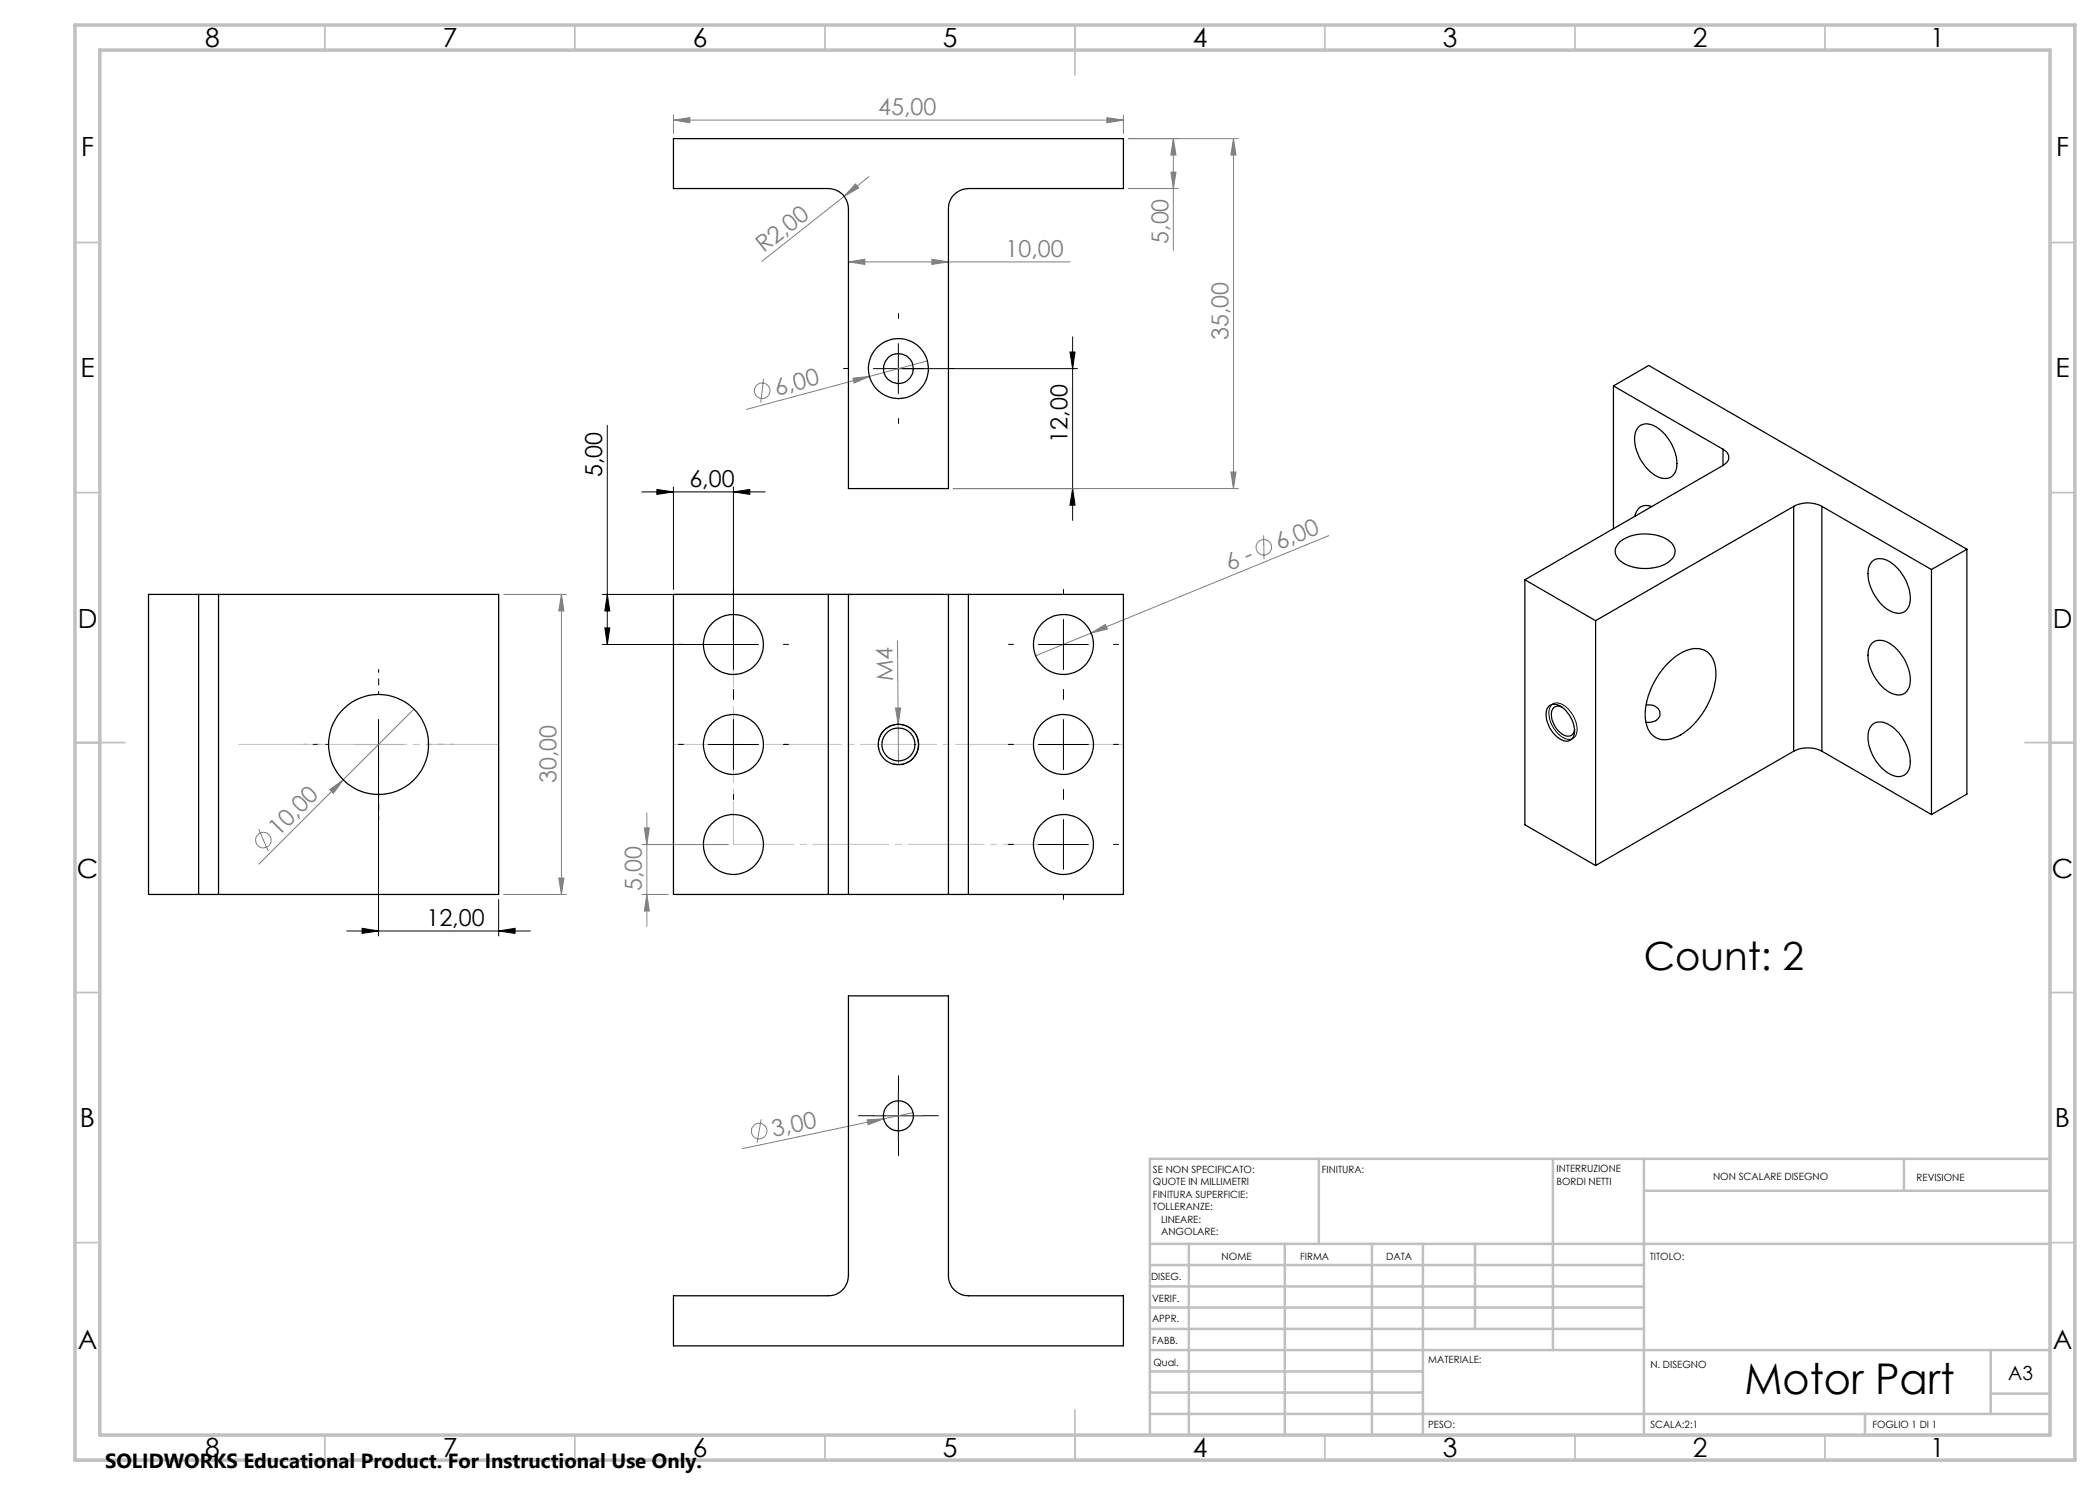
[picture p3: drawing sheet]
<svg xmlns="http://www.w3.org/2000/svg" width="420mm" height="297mm" viewBox="0 0 420 297" stroke-linecap="round" stroke-linejoin="round" font-family="sans-serif">
<g fill="none" stroke="#808080" stroke-width=".2">
<path d="M134.7 24l3.3-.5v1zM134.7 23v3.7M134.7 24h90M171.1 36.8l.6 .8-2.9 1.7zM173.8 35.3l-21.4 17M221.4 23.5l3.3 .5-3.3 .5zM224.7 23v3.7M225.7 27.7h22M225.7 37.7h10M234.2 34.4h1l-.5 3.3zM234.7 27.7l.5 3.3h-1zM234.7 27.7v22.4"/>
<path d="M246.7 27.7l.5 3.3h-1zM246.7 27.7v70M169.7 52.4l3.3-.5v1zM169.7 52.4h44.3M186.4 51.9l3.3 .5-3.3 .5zM152.7 75.8l-.5 4.7M170.6 75.6l3.3-.3-3.1 1.3zM185.5 72.2l-36.2 9.7M190.7 97.7h57M246.2 94.4h1l-.5 3.3zM100.7 118.9h12.6M112.3 118.9l.5 3.3h-1z"/>
<path d="M112.3 118.9v60M252.7 107.1l.1 4.8M265.7 107.1l-58.6 24.1M179.5 128.1l.1 16.8M218.2 126.6l2.9-1.7 .4 .9zM65.9 157.9l2.8-1.9-2 2.7zM82.8 141.8l-31 31M179.1 141.6h1l-.5 3.3zM179.6 144.9l.1 8M51.8 165.8l1.8 4.4M100.7 178.9h12.6M111.8 175.6h1l-.5 3.3z"/>
<path d="M128.4 168.9h17.3M128.4 178.9h5.3M128.9 165.6h1l-.5 3.3zM129.4 162.6v22.6M129.4 178.9l.5 3.3h-1zM152.2 223.9l-.8 4.7M173.4 224l3.3-.2-3.1 1.2zM176.7 223.8l-28.2 5.9M182.6 222.5l-5.9 1.3"/>
<circle cx="152.4" cy="78.2" r="1.56"/>
<circle cx="252.8" cy="109.5" r="1.56"/>
<circle cx="52.7" cy="168" r="1.56"/>
<circle cx="151.8" cy="226.2" r="1.55"/>
</g>
<g fill="none" stroke="#000" stroke-width=".2">
<path d="M174.7 73.7h40.8M179.7 68.7v10M214 70.4h1l-.5 3.3zM214.5 67.4v36.7M121.5 85.1v43.8M128.3 98.4h24.7M131.4 97.9l3.3 .5-3.3 .5zM134.7 97.4v20.5M146.7 98.4l3.3-.5v1zM146.7 97.4v36.5M190.7 97.7h24.8M214.5 97.7l.5 3.3h-1z"/>
<path d="M120.5 118.9h68.2M121.5 118.9l.5 3.3h-1zM120.5 128.9h31.2M121 125.6h1l-.5 3.3zM207.7 128.9h10M212.7 123.9v10M70.7 148.9h10M75.7 143.9v43.3M141.7 148.9h10M146.7 143.9v10M175.8 149.9a4 4 0 0 1 3.5-5 4 4 0 0 1 4.3 4.3 4 4 0 0 1-5 3.5M207.7 148.9h10"/>
<path d="M212.7 143.9v10M310.2 141.1a1.92 1.92 0 0 1 2.8 .1 5.7 5.7 0 0 1 2.2 5.7 1.77 1.77 0 0 1-2.8 .5 5.6 5.6 0 0 1-2.4-6zM99.7 179.9v7.3M207.7 168.9h10M212.7 163.9v10M69.4 186.2h36.7M72.4 185.7l3.3 .5-3.3 .5zM99.7 186.2l3.3-.5v1zM179.7 218.2v10M174.7 223.2h10"/>
</g>
<g fill="none" stroke="#000" stroke-width=".2" stroke-dasharray="15.2 1.3 1.3 1.3">
<path d="M169.7 73.7h-1M179.7 63.7v-1M189.7 73.7h1M179.7 83.7v1M146.7 118.9v-1M212.7 118.9v-1M136.7 128.9h-1M146.7 138.9v1M146.7 138.9v-1M156.7 128.9h1M202.7 128.9h-1M212.7 138.9v1"/>
<path d="M212.7 138.9v-1M222.7 128.9h1M136.7 148.9h-1M146.7 158.9v1M156.7 148.9h1M202.7 148.9h-1M212.7 158.9v1M212.7 158.9v-1M222.7 148.9h1M202.7 168.9h-1M212.7 178.9v1M222.7 168.9h1"/>
<path d="M179.7 218.1v-3M174.7 223.1h-3M179.7 228.1v3M184.7 223.1h3"/>
</g>
<path d="M75.7 138.9v-5M65.7 148.9h-5M75.7 158.9v5M85.7 148.9h5" fill="none" stroke="#000" stroke-width=".2" stroke-dasharray="15.2 1.3 1.3 1.3" stroke-dashoffset="14.6"/>
<path d="M99.7 148.9h-52M134.7 148.9h90" fill="none" stroke="#c0c0c0" stroke-width=".2" stroke-dasharray="15.2 1.3 1.3 1.3" stroke-dashoffset=".7"/>
<path d="M146.7 128.9v40" fill="none" stroke="#c0c0c0" stroke-width=".2" stroke-dasharray="15.2 1.3 1.3 1.3" stroke-dashoffset="6.7"/>
<path d="M146.7 168.9h66" fill="none" stroke="#c0c0c0" stroke-width=".2" stroke-dasharray="15.2 1.3 1.3 1.3" stroke-dashoffset="3.2"/>
<g fill="none" stroke="#c0c0c0" stroke-width=".35">
<path d="M65 5v5M115 5v5M165 5v5M215 5v10M265 5v5M315 5v5M365 5v5M15 48.5h5M410 48.5h5M15 98.5h5M410 98.5h5M15 148.5h10"/>
<path d="M405 148.5h10M15 198.5h5M410 198.5h5M15 248.5h5M410 248.5h5M65 287v5M115 287v5M165 287v5M215 282v10M265 287v5M315 287v5M365 287v5"/>
</g>
<g fill="none" stroke="#c0c0c0" stroke-width=".5">
<path d="M263.8 231.8v17M310.6 231.8v38.2M328.8 231.8v55.2M328.8 238.2h81.2M380.8 231.8v6.4M410 231.8h-180v55.2M230 248.8h180M230 257.3h98.8M230 253h98.8M237.8 248.8v38.2M257 248.8v38.2M274.4 248.8v38.2"/>
<path d="M284.6 248.8v38.2M295 248.8v17M230 265.8h98.8M230 261.5h98.8M230 278.5h54.6M230 274.3h54.6M230 270h180M398.1 270v12.8M398.1 278.7h11.9M230 282.8h180M373 282.8v4.2"/>
</g>
<path d="M15 5h400v287h-400zM20 10h390v277h-390z" fill="none" stroke="#c0c0c0" stroke-width=".7"/>
<path d="M128.9 165.6h1l-.5 3.3zM129.4 178.9l.5 3.3h-1z" fill="#808080"/>
<g fill="#000">
<path d="M214 70.4h1l-.5 3.3zM214.5 97.7l.5 3.3h-1z"/>
<path d="M146.7 98.4l3.3-.5v1zM131.4 97.9l3.3 .5-3.3 .5z"/>
<path d="M121 125.6h1l-.5 3.3zM121.5 118.9l.5 3.3h-1z"/>
<path d="M72.4 185.7l3.3 .5-3.3 .5zM99.7 186.2l3.3-.5v1z"/>
</g>
<g fill="#808080">
<path d="M173.4 224l3.3-.2-3.1 1.2z"/>
<path d="M170.6 75.6l3.3-.3-3.1 1.3z"/>
<path d="M218.2 126.6l2.9-1.7 .4 .9z"/>
<path d="M171.1 36.8l.6 .8-2.9 1.7z"/>
<path d="M65.9 157.9l2.8-1.9-2 2.7z"/>
<path d="M179.1 141.6h1l-.5 3.3z"/>
<path d="M221.4 23.5l3.3 .5-3.3 .5zM134.7 24l3.3-.5v1z"/>
<path d="M169.7 52.4l3.3-.5v1zM186.4 51.9l3.3 .5-3.3 .5z"/>
<path d="M246.2 94.4h1l-.5 3.3zM246.7 27.7l.5 3.3h-1zM234.2 34.4h1l-.5 3.3zM234.7 27.7l.5 3.3h-1z"/>
<path d="M112.3 118.9l.5 3.3h-1zM111.8 175.6h1l-.5 3.3z"/>
</g>
<g fill="none" stroke="#000" stroke-width=".25">
<path d="M134.7 27.7h90v10h-31a4 4 0 0 0-4 4v56h-20v-56a4 4 0 0 0-4-4h-31zM322.7 77.2l21.9 12.6M322.7 77.2l7-4.1 63.7 36.8M322.7 77.2v28.6M327.8 85.3a3 3 0 0 1 3.7 .3 9.1 9.1 0 0 1 3.8 8.2 2.41 2.41 0 0 1-3.8 1.6 8.8 8.8 0 0 1-4.4-9zM344.6 89.8a1.71 1.71 0 0 1 1.2 1.7 1.71 1.71 0 0 1-1.2 1.6M344.6 93.1l-39.6 22.9M344.6 89.8v3.3M39.7 118.9h4M39.7 118.9h-10v60h10M39.7 118.9v60M43.7 118.9h56v60h-56"/>
<path d="M43.7 118.9v60M165.7 118.9h4M165.7 118.9h-31v60h31M165.7 118.9v60M169.7 118.9h20M169.7 118.9v60M189.7 118.9h4M189.7 118.9v60M193.7 118.9h31v60h-31M193.7 118.9v60M305 116l14.1 8.1M305 116v49l14.1 8.1"/>
<path d="M324 108.4a8.8 8.8 0 0 1 10-.1 2.34 2.34 0 0 1-.1 4 8.9 8.9 0 0 1-10-.3 2.31 2.31 0 0 1 .1-3.6zM330.4 101.3a2.33 2.33 0 0 0-3.4 2M358.7 101.3a6 6 0 0 1 5.7 0M358.7 101.3l-39.6 22.8M358.7 101.3v48.9M364.4 101.3l21.9 12.6M364.4 101.3v48.9M374.4 112.4a2.83 2.83 0 0 1 3.6 0 8.9 8.9 0 0 1 3.9 8.6 2.34 2.34 0 0 1-3.4 1.4 8.9 8.9 0 0 1-4.8-8.8zM386.3 113.9v49M393.4 109.9l-7.1 4M393.4 109.9v48.9l-7.1 4.1M319.1 124.1v49"/>
<path d="M333.5 132.7a8 8 0 0 1 6.4-3 4 4 0 0 1 3.2 3.9 15.2 15.2 0 0 1-6.3 13 5.6 5.6 0 0 1-5.6 1 5.6 5.6 0 0 1-2.1-5.9 16.1 16.1 0 0 1 4.4-9zM374.4 128.7a2.83 2.83 0 0 1 3.6 0 8.9 8.9 0 0 1 3.9 8.6 2.34 2.34 0 0 1-3.4 1.4 8.9 8.9 0 0 1-4.8-8.7zM309.7 141.3a2.14 2.14 0 0 1 3 .4 5.5 5.5 0 0 1 1.9 5.8 1.78 1.78 0 0 1-2.7 .2 6 6 0 0 1-2.6-5.7zM312.3 141.4a1.38 1.38 0 0 0-1.5 .1 1.38 1.38 0 0 0-.5 1.4 4.7 4.7 0 0 0 3.2 4.3 1.31 1.31 0 0 0 1.4-1.3M329.2 141h.5a2.06 2.06 0 0 1 2.3 2 2.27 2.27 0 0 1-2.8 1.5M358.7 150.2a6.3 6.3 0 0 1 5.7 0M358.7 150.2l-39.6 22.9M364.4 150.2l21.9 12.7M374.5 144.9a3 3 0 0 1 3.7 .3 9 9 0 0 1 3.8 8.2 2.42 2.42 0 0 1-3.8 1.5 8.7 8.7 0 0 1-4.4-8.9zM39.7 178.9h4M165.7 178.9h4M169.7 178.9h20"/>
<path d="M189.7 178.9h4M169.7 199.2h20v56a4 4 0 0 0 4 3.9h31v10.1h-90v-10.1h31a4 4 0 0 0 4-3.9z"/>
<circle cx="179.7" cy="73.7" r="2.99"/>
<circle cx="179.7" cy="73.7" r="6"/>
<circle cx="146.7" cy="128.9" r="6"/>
<circle cx="212.7" cy="128.9" r="6"/>
<circle cx="75.7" cy="148.9" r="10"/>
<circle cx="146.7" cy="148.9" r="6"/>
<circle cx="179.7" cy="148.9" r="4"/>
<circle cx="179.7" cy="148.9" r="3.3"/>
<circle cx="212.7" cy="148.9" r="6"/>
<circle cx="146.7" cy="168.9" r="6"/>
<circle cx="212.7" cy="168.9" r="6"/>
<circle cx="179.7" cy="223.2" r="3"/>
</g>
<text font-size="8.5" x="348.9" y="278.7">Motor Part</text>
<text font-size="7.8" x="328.7" y="194.1">Count: 2</text>
<g font-size="5.3">
<text x="41" y="9.5">8</text>
<text x="88.5" y="9.5">7</text>
<text x="138.5" y="9.5">6</text>
<text x="188.5" y="9.5">5</text>
<text x="238.5" y="9.5">4</text>
<text x="288.5" y="9.5">3</text>
<text x="338.5" y="9.5">2</text>
<text x="386" y="9.5">1</text>
<text x="16.2" y="31.3">F</text>
<text x="411.2" y="31.3">F</text>
<text x="16.1" y="75.5">E</text>
<text x="411.1" y="75.5">E</text>
<text x="15.5" y="125.5">D</text>
<text x="410.5" y="125.5">D</text>
<text x="15.4" y="175.5">C</text>
<text x="410.4" y="175.5">C</text>
<text x="16" y="225.5">B</text>
<text x="411" y="225.5">B</text>
<text x="15.5" y="269.8">A</text>
<text x="410.5" y="269.8">A</text>
<text x="41" y="291.5">8</text>
<text x="88.5" y="291.5">7</text>
<text x="138.5" y="291.5">6</text>
<text x="188.5" y="291.5">5</text>
<text x="238.5" y="291.5">4</text>
<text x="288.5" y="291.5">3</text>
<text x="338.5" y="291.5">2</text>
<text x="386" y="291.5">1</text>
</g>
<g font-size="4.7" fill="#808080">
<text x="175.7" y="23">45,00</text>
<text x="152.8" y="50.7" transform="rotate(-38 152.8 50.7)">R2,00</text>
<text x="201.1" y="51.3">10,00</text>
<text x="233.7" y="48.8" transform="rotate(-90 233.7 48.8)">5,00</text>
<text x="245.7" y="68" transform="rotate(-90 245.7 68)">35,00</text>
<text x="155.4" y="79.1" transform="rotate(-15 155.4 79.1)">6,00</text>
<text x="255.8" y="110" transform="rotate(-22 255.8 110)">6,00</text>
<text x="245.9" y="114.1" transform="rotate(-22 245.9 114.1)">6 -</text>
<text x="178.6" y="136.3" transform="rotate(-91 178.6 136.3)">M4</text>
<text x="111.3" y="156.6" transform="rotate(-90 111.3 156.6)">30,00</text>
<text x="55.7" y="167.4" transform="rotate(-45 55.7 167.4)">10,00</text>
<text x="128.4" y="178.2" transform="rotate(-90 128.4 178.2)">5,00</text>
<text x="154.7" y="227.3" transform="rotate(-12 154.7 227.3)">3,00</text>
</g>
<g font-size="4.7">
<text x="213.5" y="88.5" transform="rotate(-90 213.5 88.5)">12,00</text>
<text x="120.5" y="95.4" transform="rotate(-90 120.5 95.4)">5,00</text>
<text x="137.9" y="97.4">6,00</text>
<text x="85.3" y="185.1">12,00</text>
</g>
<text font-size="4.1" x="21" y="293.7">SOLIDWORKS Educational Product. For Instructional Use Only.</text>
<text font-size="3.9" x="401.6" y="276">A3</text>
<g font-size="2">
<text x="230.6" y="234.6">SE NON SPECIFICATO:</text>
<text x="230.6" y="237.1">QUOTE IN MILLIMETRI</text>
<text x="230.6" y="239.6">FINITURA SUPERFICIE:</text>
<text x="264.4" y="234.6">FINITURA:</text>
<text x="311.3" y="234.5">INTERRUZIONE</text>
<text x="311.3" y="237">BORDI NETTI</text>
<text x="342.6" y="236">NON SCALARE DISEGNO</text>
<text x="383.3" y="236.2">REVISIONE</text>
<text x="230.6" y="242.1">TOLLERANZE:</text>
<text x="232.2" y="244.6">LINEARE:</text>
<text x="232.2" y="247.1">ANGOLARE:</text>
<text x="244.3" y="252">NOME</text>
<text x="260" y="251.9">FIRMA</text>
<text x="277.2" y="251.9">DATA</text>
<text x="330" y="251.9">TITOLO:</text>
<text x="230.2" y="256.1">DISEG.</text>
<text x="230.4" y="260.3">VERIF.</text>
<text x="230.4" y="264.4">APPR.</text>
<text x="230.5" y="268.8">FABB.</text>
<text x="230.7" y="273.1">Qual.</text>
<text x="285.7" y="272.5">MATERIALE:</text>
<text x="330.1" y="273.6">N. DISEGNO</text>
<text x="285.6" y="285.5">PESO:</text>
<text x="330.1" y="285.6">SCALA:2:1</text>
<text x="374.5" y="285.6">FOGLIO 1 DI 1</text>
</g>
</svg>
